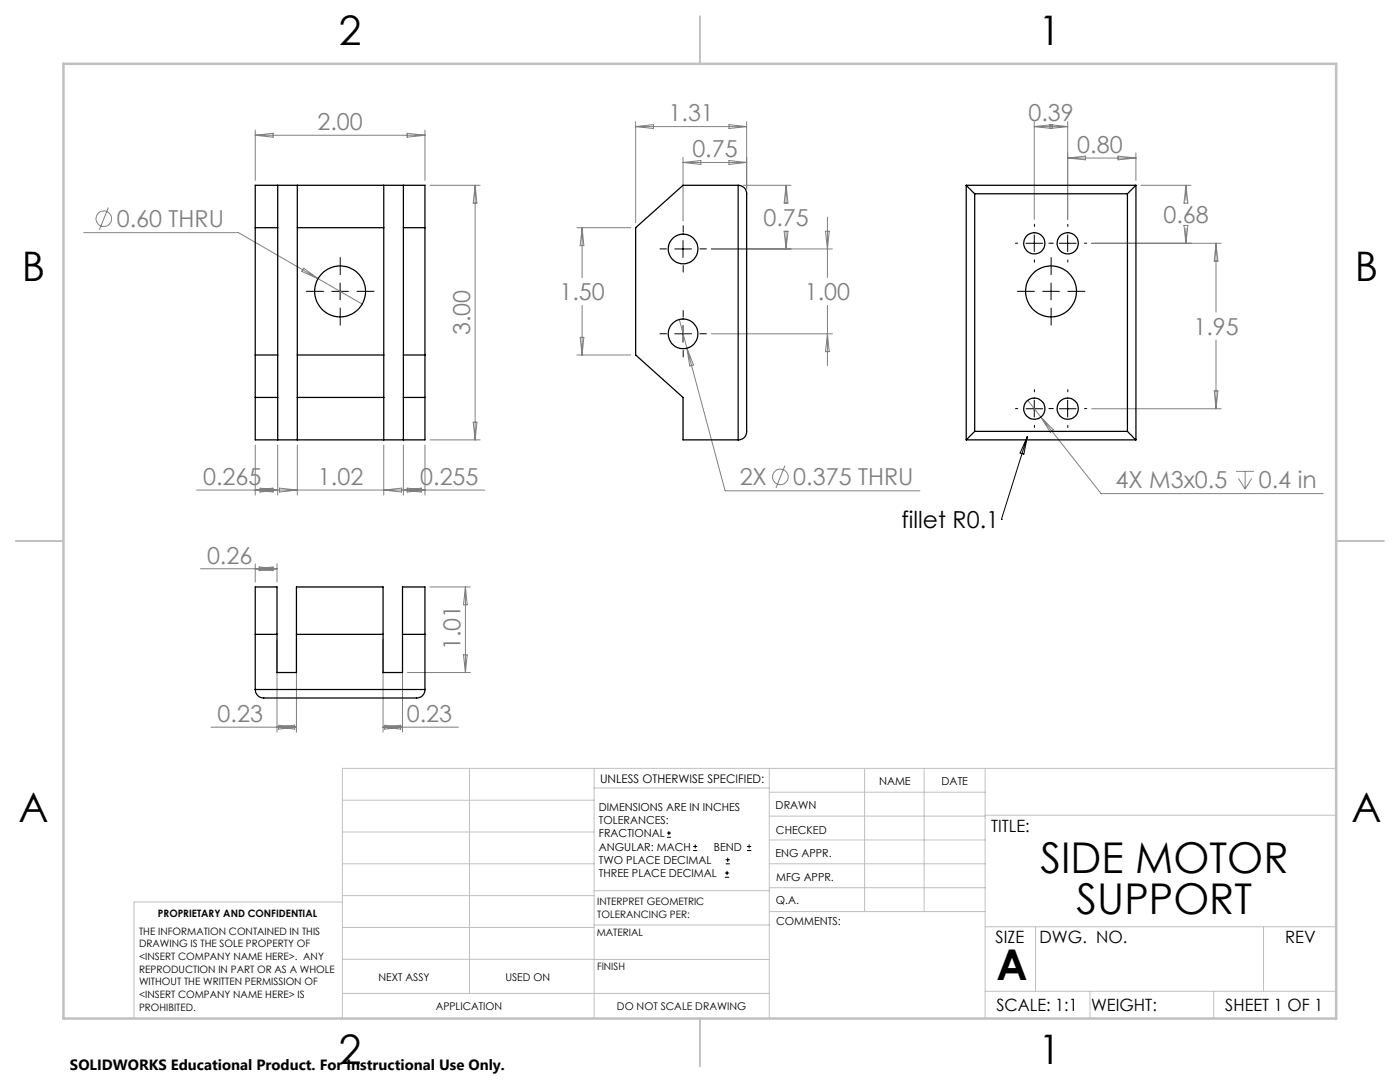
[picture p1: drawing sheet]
<svg xmlns="http://www.w3.org/2000/svg" width="279mm" height="216mm" viewBox="0 0 279 216" stroke-linecap="round" stroke-linejoin="round" font-family="sans-serif">
<g fill="none" stroke="#808080" stroke-width=".2">
<path d="M50.9 26v10M50.9 27l3.6-.4v.8zM50.9 27h33.9M81.2 26.6l3.6 .4-3.6 .4zM84.8 26v10M85.8 37h10M94.8 37l.4 3.5h-.8zM94.8 37v50.8M126.9 24.3v20.2M126.9 25.3h22.1M126.9 25.3l3.5-.4v.7zM136.3 31.4v12.7"/>
<path d="M136.3 32.4h12.7M136.3 32.4l3.6-.4v.8zM145.5 32l3.5 .4-3.5 .4zM145.5 24.9l3.5 .4-3.5 .3zM148.3 37h9.6M149 24.3v13.4M156.9 37v3.6M156.9 37l.4 3.5h-.8zM206.4 25.3h6.7M206.4 24.3v19.5M206.4 25.3l3.6-.4v.7zM209.5 24.9l3.6 .4-3.6 .3z"/>
<path d="M213.1 24.3v19.5M213.1 31.5h13.6M213.1 31.5l3.5-.3v.7zM223.1 31.2l3.6 .3-3.6 .4zM226.7 30.5v5.5M227.7 37h10M236.7 37l.4 3.5h-.8zM236.7 37v3M16.7 46.4h30.9l24.7 14.3M21.6 41.4l-1.8 4.5M60.6 53.5l2.9 2.1-3.3-1.4zM115.1 45.4h10.8"/>
<path d="M116.2 45.4v10M116.2 45.4l.3 3.6h-.7zM142 49.7h24.1M156.5 46.1h.8l-.4 3.6zM156.9 46.1v3.6M164.7 46.1h.8l-.4 3.6zM165.1 43.3v12.1M217.9 48.5h25.8M236.3 45h.8l-.4 3.5zM236.7 45.5v3M242.7 48.5v13.8M242.7 48.5l.4 3.6h-.8z"/>
<path d="M115.1 70.8h10.8M115.8 67.3h.7l-.3 3.5zM116.2 60.9v9.9M135.6 63.7l1.5 5.8M137.1 69.5l7.6 28.4h38.9M137.1 69.5l1.3 3.3-.7 .2zM142 66.6h24.1M165.1 60.9v12.1M165.1 66.6l.4 3.6h-.8zM205.1 79.9l2.6 3.3M242.3 78h.8l-.4 3.6zM242.7 67.8v13.8"/>
<path d="M50.9 88.8v10M50.9 97.8l3.6-.4v.8zM51.9 97.4l3.5 .4-3.5 .4zM55.4 88.8v10M55.8 97.4l3.5 .4-3.5 .4zM59.3 88.8v10M76.6 88.8v10M76.6 97.8l3.6-.4v.8zM80.5 88.8v10M80.5 97.8l3.6-.4v.8zM81.2 97.4l3.6 .4-3.6 .4zM84.8 88.8v10"/>
<path d="M85.8 87.8h10M94.4 84.2h.8l-.4 3.6zM96.8 97.8h-57.6M156.6 92.9l-1.7 4.5M207.7 83.2l12 15.3h44.4M207.7 83.2l2.5 2.6-.6 .5zM217.9 81.6h25.8M246.7 94.1h3.6M247.2 95.5l1.3 2.1M248.5 94.1v3.5M249.8 95.5l-1.3 2.1M40 113.5h15.3"/>
<path d="M50.9 112.5v3.6M50.9 113.5l3.6-.4v.8zM51.7 113.1l3.6 .4-3.6 .4zM55.3 112.5v3.6M85.8 117.1h8.1M92.9 117.1v17.1M92.9 117.1l.3 3.6h-.7zM55.3 127.6v18.5M59.2 127.6v18.5M76.4 127.6v18.5M80.3 127.6v18.5M81.3 134.2h12.6"/>
<path d="M92.5 130.7h.7l-.3 3.5zM42.1 145.1h17.1M55.3 145.1l3.5-.4v.8zM55.6 144.7l3.6 .4-3.6 .4zM76.4 145.1h15.1M76.4 145.1l3.6-.4v.8zM76.8 144.7l3.5 .4-3.5 .4z"/>
<circle cx="20.7" cy="43.7" r="1.56"/>
<circle cx="155.7" cy="95.2" r="1.56"/>
</g>
<g fill="none" stroke="#000" stroke-width=".2">
<path d="M66.2 58.1h3.3M67.9 56.5v3.3M134.7 49.7h3.3M136.3 48v3.4M204.8 48.5h3.3M206.4 46.9v3.3M208.1 58.1h3.3M209.8 56.5v3.3M211.4 48.5h3.4M213.1 46.9v3.3M134.7 66.6h3.3M136.3 64.9v3.4"/>
<path d="M206.4 79.9v3.3M213.1 79.9v3.3M204.8 81.6h3.3M205 87.1l-5.2 16.5M205 87.1l-.7 3.5-.7-.2zM211.4 81.6h3.4M199.8 103.6h.1M133.1 167.1h.8M133.1 166.2h.8M133.5 165.8v.9M138.3 169.7h.8M138.3 168.9h.8"/>
<path d="M138.7 168.5v.8M144.7 175h.8M144.7 174.2h.8M144.8 172.4h.9M144.8 171.6h.9M145.1 173.8v.8M145.2 171.1v.9M149.1 169.7h.8M149.1 168.9h.8M149.5 168.5v.8"/>
</g>
<g fill="none" stroke="#000" stroke-width=".2" stroke-dasharray="15.2 1.3 1.3 1.3">
<path d="M64.6 58.1h-3.5M67.9 54.8v-3.4M71.2 58.1h3.4M133 49.7h-1.3M136.3 46.3v-1.3M136.3 53v1.3M139.7 49.7h1.3M203.1 48.5h-.4M206.4 58.1h-3.4M206.4 51.9v.4M206.4 45.2v-.5M209.8 54.8v-3.4"/>
<path d="M209.8 48.5h-.5M209.8 48.5h.4M213.1 58.1h3.4M213.1 51.9v.4M213.1 45.2v-.5M216.4 48.5h.5M67.9 61.5v3.4M133 66.6h-1.3M136.3 63.3v-1.3M136.3 69.9v1.3M139.7 66.6h1.3M206.4 78.2v-.5"/>
<path d="M209.8 61.5v3.4M213.1 78.2v-.5M203.1 81.5h-.4M206.4 84.9v.4M209.8 81.5h.4M209.8 81.5h-.5M213.1 84.9v.4M216.4 81.5h.5"/>
</g>
<g fill="none" stroke="#c0c0c0" stroke-width=".2">
<path d="M68.3 159.7h50.3M93.7 153.3v44.9M118.6 153.3v49.9M118.6 157.2h34.9M153.5 153.3v49.9M153.5 158.1h43.1M172.5 153.3v28.6M184.4 153.3v28.6M196.6 153.3v49.9M266.7 153.3h-198.4v49.9M68.3 178.7h50.3M68.3 172.4h50.3"/>
<path d="M68.3 166h50.3M68.3 180h-41.6v23.2M118.6 177.7h35M153.5 167.6h43.1M153.5 162.8h43.1M153.5 172.4h43.1M153.5 177.1h43.1M196.6 162.7h70.1M68.3 198.2h85.2M68.3 191.4l85.2 .1M68.3 185.1h50.3M118.6 184.6h35"/>
<path d="M153.6 181.9h43M196.6 197.8h70.1M196.6 184.9h70.1M206.7 184.9v12.9M217.5 197.8v5.4M242.2 197.8v5.4M252.2 184.9v12.9"/>
</g>
<path d="M139.7 3.2v9.5M3.1 107.9h9.6M266.7 107.9h9.5M139.7 203.2v9.6" fill="none" stroke="#c0c0c0" stroke-width=".25"/>
<path d="M12.7 12.7h254v190.5h-254z" fill="none" stroke="#c0c0c0" stroke-width=".5"/>
<g fill="none" stroke="#000" stroke-width=".25">
<path d="M50.9 37h33.9v50.8h-33.9zM55.4 37v50.8M59.3 37v50.8M76.6 37v50.8M80.5 37v50.8M147.3 37a1.68 1.68 0 0 1 1.7 1.7v47.4a1.62 1.62 0 0 1-1.7 1.7M147.3 37h-11l-9.4 8.4v25.4l9.4 8.5v8.5h11M147.3 37v50.8M192.8 37l1.7 1.7M192.8 37h33.9M192.8 37v50.8M194.5 38.7v47.4"/>
<path d="M194.5 38.7h30.5M225 38.7v47.4M226.7 37l-1.7 1.7M226.7 37v50.8M50.9 45.4h4.5M59.3 45.4h17.3M80.5 45.4h4.3M50.9 79.3h4.5M50.9 70.8h4.5M59.3 79.3h17.3M59.3 70.8h17.3M80.5 79.3h4.3"/>
<path d="M80.5 70.8h4.3M192.8 87.8h33.9M194.5 86.1l-1.7 1.7M194.5 86.1h30.5M225 86.1l1.7 1.7M50.9 137.6a1.68 1.68 0 0 0 1.7 1.7h30.5a1.62 1.62 0 0 0 1.7-1.7M50.9 137.6v-20.5h4.4v17.1h3.9v-17.1h17.2v17.1h3.9v-17.1h4.5v20.5M50.9 126.6h4.4M50.9 137.6h33.9M59.2 126.6h17.2M80.3 126.6h4.5"/>
<circle cx="67.9" cy="58.1" r="5.1"/>
<circle cx="136.3" cy="49.7" r="2.96"/>
<circle cx="206.4" cy="48.5" r="2.12"/>
<circle cx="209.8" cy="58.1" r="5.1"/>
<circle cx="213.1" cy="48.5" r="2.12"/>
<circle cx="136.3" cy="66.6" r="2.96"/>
<circle cx="206.4" cy="81.6" r="2.11"/>
<circle cx="213.1" cy="81.6" r="2.11"/>
</g>
<g font-size="8.5">
<text x="207.6" y="174.2">SIDE MOTOR</text>
<text x="214.9" y="182.3">SUPPORT</text>
<text x="198.9" y="195.5">A</text>
</g>
<g font-size="8.1">
<text x="67.6" y="8.9">2</text>
<text x="207.3" y="8.9">1</text>
<text x="4.4" y="56.2">B</text>
<text x="270.4" y="56.2">B</text>
<text x="3.7" y="164.1">A</text>
<text x="269.7" y="164.1">A</text>
<text x="67.6" y="212.4">2</text>
<text x="207.3" y="212.4">1</text>
</g>
<g font-size="4.7" fill="#808080">
<text x="63.4" y="26">2.00</text>
<text x="133.4" y="24.2">1.31</text>
<text x="205.2" y="24.2">0.39</text>
<text x="138.2" y="31.4">0.75</text>
<text x="215" y="30.5">0.80</text>
<text x="23.3" y="45.3">0.60 THRU</text>
<text x="152.4" y="45.1">0.75</text>
<text x="232.2" y="44.5">0.68</text>
<text x="111.6" y="59.9">1.50</text>
<text x="160.6" y="59.9">1.00</text>
<text x="93.8" y="66.9" transform="rotate(-90 93.8 66.9)">3.00</text>
<text x="238.2" y="66.8">1.95</text>
<text x="40.6" y="96.8">0.265</text>
<text x="63.5" y="96.8">1.02</text>
<text x="83.9" y="96.8">0.255</text>
<text x="147.6" y="96.9">2X</text>
<text x="158.3" y="96.9">0.375 THRU</text>
<text x="222.6" y="97.4">4X M3x0.5</text>
<text x="251.2" y="97.4">0.4 in</text>
<text x="41.3" y="112.5">0.26</text>
<text x="91.9" y="129.7" transform="rotate(-90 91.9 129.7)">1.01</text>
<text x="43.4" y="144.1">0.23</text>
<text x="81.2" y="144.1">0.23</text>
</g>
<text font-size="4.7" x="179.9" y="105.4">fillet R0.1</text>
<g font-size="3.4">
<text x="197.8" y="166">TITLE:</text>
<text x="198.7" y="188.1">SIZE</text>
<text x="207.5" y="188.1">DWG. NO.</text>
<text x="256.5" y="188.2">REV</text>
<text x="198.8" y="201.7">SCALE: 1:1</text>
<text x="217.7" y="201.8">WEIGHT:</text>
<text x="244.5" y="201.7">SHEET 1 OF 1</text>
</g>
<text font-size="3" x="14" y="213.5">SOLIDWORKS Educational Product. For Instructional Use Only.</text>
<text font-size="2.4" x="119.8" y="156.2">UNLESS OTHERWISE SPECIFIED:</text>
<g font-size="2.2">
<text x="119.5" y="161.8">DIMENSIONS ARE IN INCHES</text>
<text x="154.8" y="161.4">DRAWN</text>
<text x="175.4" y="156.6">NAME</text>
<text x="187.9" y="156.7">DATE</text>
<text x="119.5" y="164.4">TOLERANCES:</text>
<text x="119.5" y="167.1">FRACTIONAL</text>
<text x="154.9" y="166.3">CHECKED</text>
<text x="119.5" y="169.7">ANGULAR: MACH</text>
<text x="119.5" y="172.4">TWO PLACE DECIMAL</text>
<text x="142.5" y="169.7">BEND</text>
<text x="154.8" y="171">ENG APPR.</text>
<text x="119.5" y="175">THREE PLACE DECIMAL</text>
<text x="154.9" y="175.7">MFG APPR.</text>
<text x="154.9" y="180.4">Q.A.</text>
<text x="154.9" y="184.6">COMMENTS:</text>
</g>
<g font-size="2.1">
<text x="75.5" y="195.7">NEXT ASSY</text>
<text x="100.9" y="195.7">USED ON</text>
<text x="86.9" y="201.5">APPLICATION</text>
<text x="123.1" y="201.6">DO NOT SCALE DRAWING</text>
</g>
<g font-size="2">
<text x="31.5" y="182.9">PROPRIETARY AND CONFIDENTIAL</text>
<text x="119.2" y="180.6">INTERPRET GEOMETRIC</text>
<text x="119.2" y="183.1">TOLERANCING PER:</text>
<text x="27.8" y="186.5">THE INFORMATION CONTAINED IN THIS</text>
<text x="27.8" y="189">DRAWING IS THE SOLE PROPERTY OF</text>
<text x="27.8" y="191.6">&lt;INSERT COMPANY NAME HERE&gt;. ANY</text>
<text x="119.1" y="186.7">MATERIAL</text>
<text x="27.8" y="194.1">REPRODUCTION IN PART OR AS A WHOLE</text>
<text x="27.8" y="196.6">WITHOUT THE WRITTEN PERMISSION OF</text>
<text x="119.1" y="193.5">FINISH</text>
<text x="27.8" y="199.1">&lt;INSERT COMPANY NAME HERE&gt; IS</text>
<text x="27.8" y="201.7">PROHIBITED.</text>
</g>
</svg>
